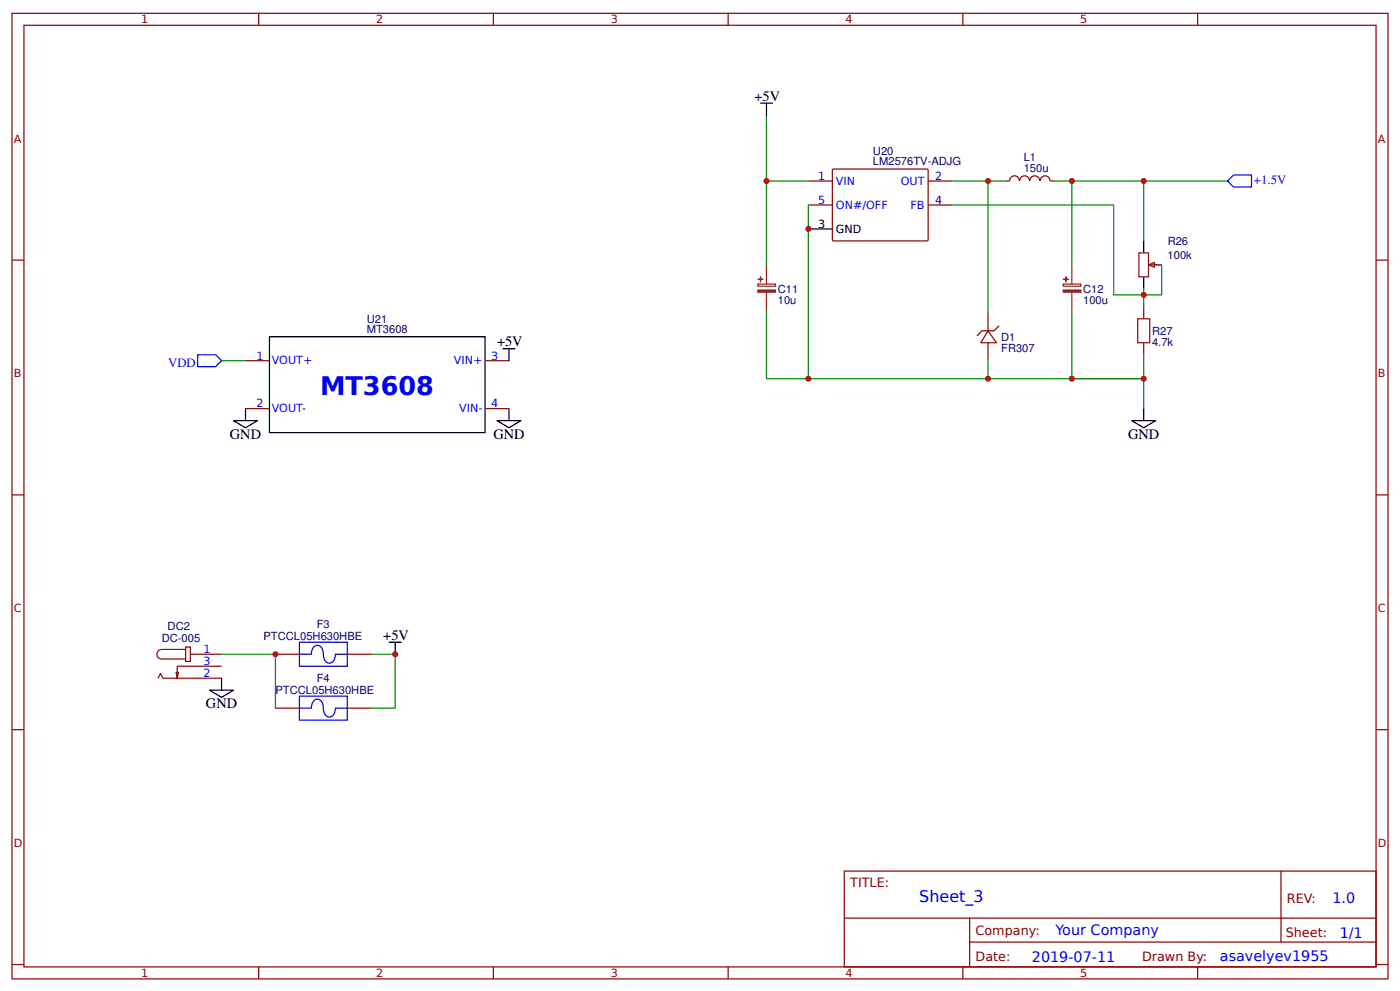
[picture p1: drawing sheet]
<svg xmlns="http://www.w3.org/2000/svg" width="309mm" height="219mm" viewBox="0 0 309 219" stroke-linecap="round" stroke-linejoin="round" font-family="sans-serif">
<g fill="none" stroke="#800" stroke-width=".26">
<path d="M2.6 2.9h304.1v213.3h-304.1zM5.3 5.6h298.7v207.9h-298.7zM57.1 2.9v2.7M109 2.9v2.7M160.9 2.9v2.7M212.7 2.9v2.7M264.6 2.9v2.7M178.6 40h5.3M184 37.4h20.9l.2 .2-.1 15.5-.2 .1h-20.8l-.1-.3v-15.3zM205.1 40h5.2M222.2 40h.8M223.1 40a1.06 1.06 0 0 1 1-1.2 1.06 1.06 0 0 1 1.1 1.2"/>
<path d="M225.3 40a1.06 1.06 0 0 1 1.1-1.2 1.06 1.06 0 0 1 1 1.2M227.6 40a1.06 1.06 0 0 1 1-1.2 1.06 1.06 0 0 1 1.1 1.2M229.8 40a1.06 1.06 0 0 1 1.1-1.2 1.06 1.06 0 0 1 1.1 1.2M232 40h.8M2.6 57.4h2.7M178.6 45.3h5.3M205.1 45.3h5.2M253.7 58.5l1.4-.5v1zM254 58.5h1.6M304 57.4h2.7M54.2 79.7h5.3M107.2 79.7h5.2"/>
<path d="M218.3 73.1l1.8 2.6h-3.4zM218.3 69.1v4M218.3 75.7v4M220.7 72l-1.1 1.1h-2.6l-1.1 1M252.7 67.8v2.6M252.7 75.7v2.6M54.2 90.2h5.3M107.2 90.2h5.2M2.6 109.3h2.7M304 109.3h2.7M34.9 149.8l.6-1.1 .5 1.1h12.9M39.4 148.5l-.2 1.3"/>
<path d="M41 142.9h1.1v3.2h-1.1zM41 143.4h-5.3a1.06 1.06 0 0 0-1 1.1 1.06 1.06 0 0 0 1 1h5.3M42.1 144.5h6.8M48.9 147.1h-9.7v2.7l-.3-1.3M60.9 144.5h5.2M60.9 156.4h5.2M76.7 144.5h5.3M76.7 156.4h5.3M2.6 161.2h2.7M304 161.2h2.7M186.5 192.4h117.5v21.1h-117.5zM283 192.4v15.7"/>
<path d="M2.6 213h2.7M57.1 213.5v2.7M109 213.5v2.7M160.9 213.5v2.7M186.6 202.8h117.3M212.7 213.5v2.7M214.2 208.1h89.7M214.2 202.8v10.5M264.6 213.5v2.7M304 213h2.7"/>
</g>
<g fill="none" stroke="#000" stroke-width=".26">
<path d="M168 22.8h2.7M169.3 22.8v2.6M178.6 50.6h5.3M252.7 53.2v2.7M255.3 58.5h1.3M59.5 74.4h47.7v21.1h-47.7zM111.1 77h2.7M112.4 77v2.7M252.7 61.1v2.7M51.6 92.9h5.3l-2.7 1.6zM54.2 90.2v2.7M109.8 92.9h5.3l-2.7 1.6z"/>
<path d="M112.4 90.2v2.7M250 92.9h5.3l-2.6 1.6zM252.7 90.2v2.7M46.3 152.4h5.3l-2.7 1.6zM48.9 149.8v2.6M86 141.8h2.6M87.3 141.8v2.7"/>
</g>
<path d="M66.1 141.8h10.6v5.3h-10.6zM66.1 153.7h10.6v5.3h-10.6zM66.1 144.5h2.7a1.62 1.62 0 0 1 1.5-2 1.79 1.79 0 0 1 1.1 2 1.62 1.62 0 0 0 1.6 1.9 1.79 1.79 0 0 0 1.1-1.9h2.6M66.1 156.4h2.7a1.62 1.62 0 0 1 1.5-2 1.79 1.79 0 0 1 1.1 2 1.62 1.62 0 0 0 1.6 2 1.79 1.79 0 0 0 1.1-2h2.6" fill="none" stroke="#00c" stroke-width=".26"/>
<g fill="none" stroke="#080" stroke-width=".26">
<path d="M169.3 25.4v14.6M178.6 40h-9.3v18.5M210.3 40h11.9M218.3 40v29.1M232.8 40h4v18.5M236.8 40h15.9v13.2M252.7 40h18.5M178.6 45.3v38.3h-9.3v-14.5M210.3 45.3h35.8v19.8h10.5v-6.6M48.9 79.7h5.3M218.3 79.7v3.9h34.4v6.6M236.8 69.1v14.5h15.9v-5.3"/>
<path d="M252.7 63.8v4M178.6 83.6h39.7M48.9 144.5h12v11.9M82 144.5h5.3v11.9h-5.3"/>
</g>
<path d="M271.2 40l1.3-1.3h4v2.6h-4zM43.7 78.3h3.9l1.3 1.4-1.3 1.3h-3.9z" fill="none" stroke="#00f" stroke-width=".26"/>
<path d="M169.3 58.5v4.2M236.8 58.5v4.2M167.4 62.7h3.9v.5h-3.9zM169.3 64.6v4.5M234.9 62.7h3.9v.5h-3.9zM236.8 64.6v4.5" fill="none" stroke="#8d2323" stroke-width=".26"/>
<g fill="#8d2323" stroke="#8d2323" stroke-width=".26">
<path d="M167.4 64.1h3.9v.4h-3.9z"/>
<path d="M167.5 61.7h1z"/>
<path d="M168 61.1v1.1z"/>
<path d="M234.9 64.1h3.9v.4h-3.9z"/>
<path d="M234.9 61.7h1.1z"/>
<path d="M235.5 61.1v1.1z"/>
</g>
<path d="M251.6 55.9h2.1v5.2h-2.1zM251.4 70.4h2.6v5.3h-2.6z" fill="none" stroke="#a00000" stroke-width=".26"/>
<g fill="#c00">
<circle cx="169.3" cy="40" r=".66"/>
<circle cx="252.7" cy="40" r=".66"/>
<circle cx="218.3" cy="40" r=".66"/>
<circle cx="178.6" cy="83.6" r=".66"/>
<circle cx="236.8" cy="83.6" r=".66"/>
<circle cx="252.7" cy="83.6" r=".66"/>
<circle cx="178.6" cy="50.6" r=".66"/>
<circle cx="236.8" cy="40" r=".66"/>
<circle cx="218.3" cy="83.6" r=".66"/>
<circle cx="252.7" cy="65.1" r=".66"/>
<circle cx="60.9" cy="144.5" r=".66"/>
<circle cx="87.3" cy="144.5" r=".66"/>
</g>
<text font-size="5.6" fill="#00f" x="70.7" y="87.2">MT3608</text>
<text font-size="3.5" fill="#00f" x="203.1" y="199.2">Sheet_3</text>
<g font-size="3.2">
<text x="166.7" y="22.3">+5V</text>
<text x="109.8" y="76.5">+5V</text>
<text x="50.8" y="96.9">GND</text>
<text x="109" y="96.9">GND</text>
<text x="249.2" y="96.9">GND</text>
<text x="84.7" y="141.3">+5V</text>
<text x="45.5" y="156.4">GND</text>
</g>
<g font-size="3.2" fill="#00f">
<text x="294.4" y="199.3">1.0</text>
<text x="233.2" y="206.5">Your Company</text>
<text x="296" y="207.1">1/1</text>
<text x="228" y="212.4">2019-07-11</text>
<text x="269.5" y="212.3">asavelyev1955</text>
</g>
<g font-size="2.8" fill="#00f">
<text x="277" y="40.6">+1.5V</text>
<text x="37.1" y="81">VDD</text>
</g>
<g font-size="2.8" fill="#800">
<text x="187.9" y="195.8">TITLE:</text>
<text x="284.3" y="199.3">REV:</text>
<text x="215.5" y="206.5">Company:</text>
<text x="284.1" y="206.9">Sheet:</text>
<text x="215.5" y="212.2">Date:</text>
<text x="252.3" y="212.3">Drawn By:</text>
</g>
<g font-size="2.5" fill="#800">
<text x="31.2" y="5.2">1</text>
<text x="83.1" y="5.2">2</text>
<text x="134.9" y="5.2">3</text>
<text x="186.8" y="5.2">4</text>
<text x="238.7" y="5.2">5</text>
<text x="3" y="31.5">A</text>
<text x="304.4" y="31.5">A</text>
<text x="3" y="83.4">B</text>
<text x="304.4" y="83.4">B</text>
<text x="3" y="135.2">C</text>
<text x="304.4" y="135.2">C</text>
<text x="3" y="187.1">D</text>
<text x="304.4" y="187.1">D</text>
<text x="31.2" y="215.8">1</text>
<text x="83.1" y="215.8">2</text>
<text x="134.9" y="215.8">3</text>
<text x="186.8" y="215.8">4</text>
<text x="238.7" y="215.8">5</text>
</g>
<g font-size="2.5" fill="#000080">
<text x="192.9" y="34.3">U20</text>
<text x="226.2" y="35.6">L1</text>
<text x="192.9" y="36.5">LM2576TV-ADJG</text>
<text x="226.2" y="38">150u</text>
<text x="258" y="57.1">100k</text>
<text x="258" y="54.2">R26</text>
<text x="171.8" y="64.7">C11</text>
<text x="239.3" y="64.7">C12</text>
<text x="81" y="71.3">U21</text>
<text x="171.8" y="67.1">10u</text>
<text x="239.3" y="67.1">100u</text>
<text x="81" y="73.6">MT3608</text>
<text x="221.2" y="77.7">FR307</text>
<text x="221.2" y="75.2">D1</text>
<text x="254.5" y="76.3">4.7k</text>
<text x="254.5" y="73.9">R27</text>
<text x="35.7" y="141.8">DC-005</text>
<text x="37" y="139.1">DC2</text>
<text x="58.2" y="141.4">PTCCL05H630HBE</text>
<text x="70" y="138.7">F3</text>
<text x="60.9" y="153.3">PTCCL05H630HBE</text>
<text x="70" y="150.6">F4</text>
</g>
<g font-size="2.5" fill="#00f">
<text x="180.7" y="39.7">1</text>
<text x="184.7" y="40.8">VIN</text>
<text x="199" y="40.8">OUT</text>
<text x="206.6" y="39.7">2</text>
<text x="180.7" y="45">5</text>
<text x="184.7" y="46.1">ON#/OFF</text>
<text x="201.1" y="46.1">FB</text>
<text x="206.6" y="45">4</text>
<text x="56.6" y="79.4">1</text>
<text x="60.1" y="80.5">VOUT+</text>
<text x="100.3" y="80.5">VIN+</text>
<text x="108.5" y="79.4">3</text>
<text x="56.6" y="90">2</text>
<text x="108.5" y="90">4</text>
<text x="60.1" y="91">VOUT-</text>
<text x="101.5" y="91">VIN-</text>
<text x="45" y="144.2">1</text>
<text x="45" y="149.5">2</text>
<text x="45" y="146.9">3</text>
</g>
<g font-size="2.5">
<text x="180.7" y="50.3">3</text>
<text x="184.7" y="51.4">GND</text>
</g>
</svg>
